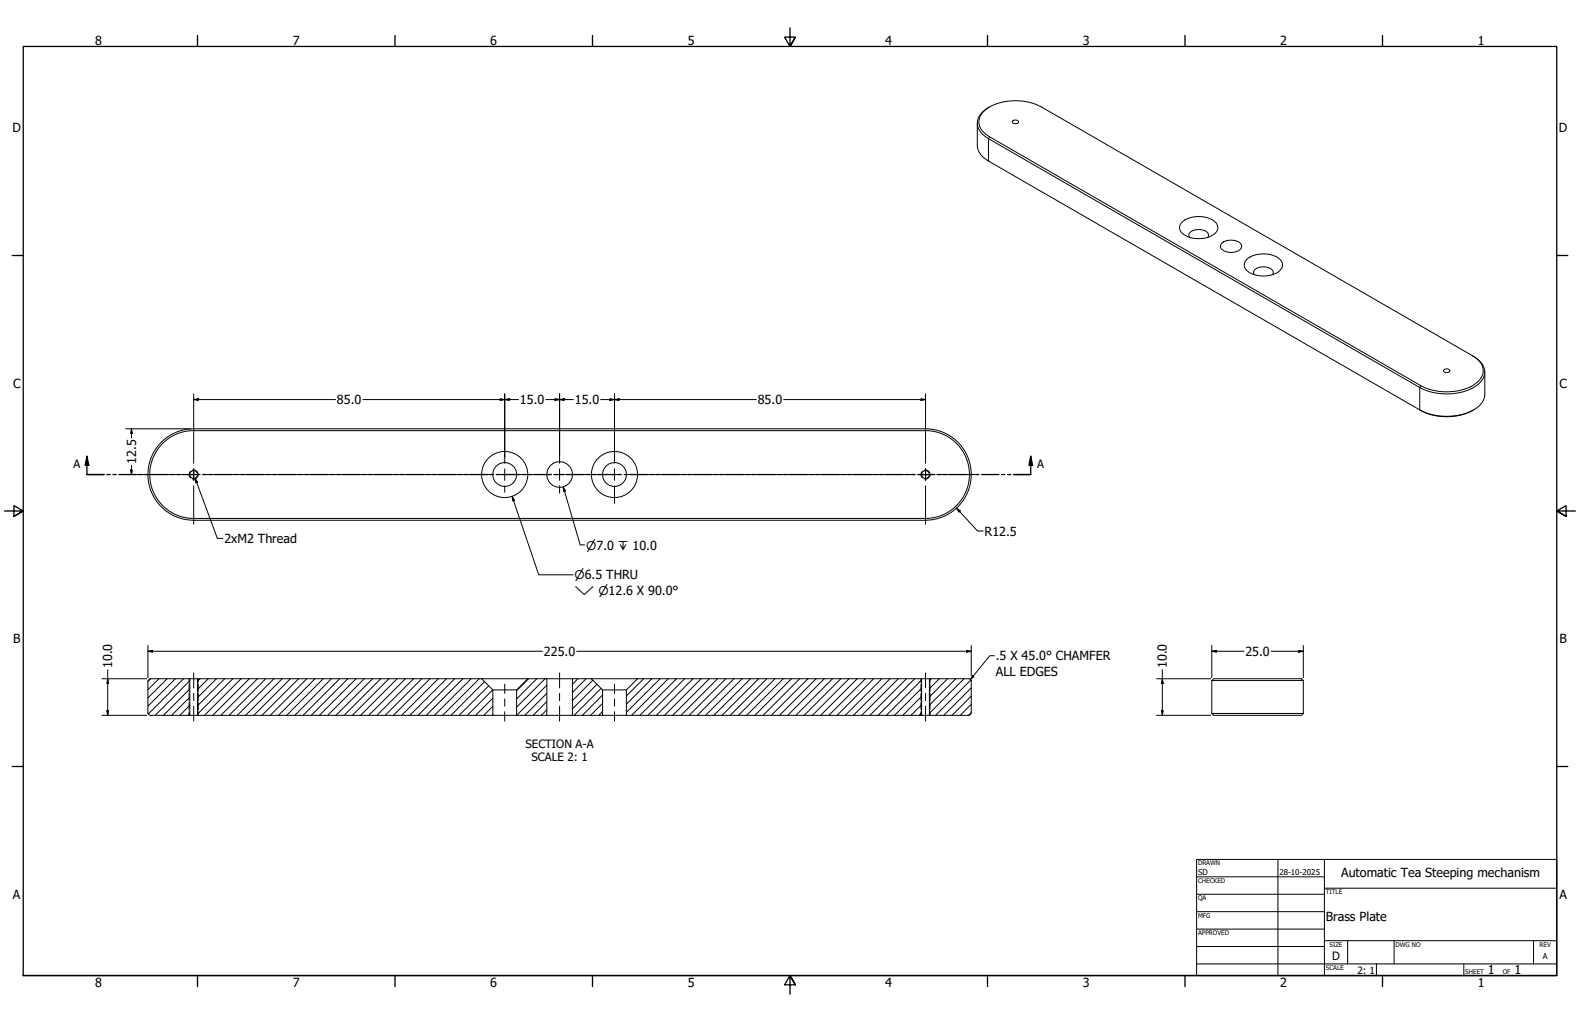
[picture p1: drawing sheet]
<svg xmlns="http://www.w3.org/2000/svg" width="864mm" height="559mm" viewBox="0 0 864 559" stroke-linecap="round" stroke-linejoin="round" font-family="sans-serif">
<!-- layer: Hatch (ANSI) -->
<g fill="none" stroke="#000" stroke-width=".55">
<path d="M82 371l-1 2M87 371l-6 6M91 371l-10 11M96 371l-15 15M100 371l-19 19M104 377l-15 14M104 372l-19 19M109 371l-1 1M114 371l-6 6M118 371l-10 10M123 371l-15 15M127 371l-19 19"/>
<path d="M132 371l-20 20M136 371l-20 20M141 371l-20 20M145 371l-20 20M150 371l-20 20M154 371l-20 20M159 371l-20 20M163 371l-20 20M168 371l-20 20M172 371l-20 20M177 371l-20 20M181 371l-20 20"/>
<path d="M186 371l-20 20M190 371l-20 20M195 371l-20 20M199 371l-20 20M204 371l-20 20M208 371l-20 20M213 371l-20 20M217 371l-20 20M222 371l-20 20M226 371l-20 20M231 371l-20 20M235 371l-20 20"/>
<path d="M240 371l-20 20M244 371l-20 20M249 371l-20 20M253 371l-20 20M257 371l-20 20M262 371l-20 20M265 373l-19 18M267 375l-16 16M269 377l-14 14M289 371l-7 7M293 371l-11 11M298 371l-16 16"/>
<path d="M299 379l-12 12M299 375l-17 16M316 371l-3 3M320 371l-7 8M324 372l-11 11M326 374l-13 14M329 376l-15 15M352 371l-10 10M356 371l-14 14M361 371l-19 19M365 371l-20 20M370 371l-20 20"/>
<path d="M374 371l-20 20M379 371l-20 20M383 371l-20 20M388 371l-20 20M392 371l-20 20M397 371l-20 20M401 371l-20 20M406 371l-20 20M410 371l-20 20M415 371l-20 20M419 371l-20 20M424 371l-20 20"/>
<path d="M428 371l-20 20M433 371l-20 20M437 371l-20 20M442 371l-20 20M446 371l-20 20M451 371l-20 20M455 371l-20 20M460 371l-20 20M464 371l-20 20M469 371l-20 20M473 371l-20 20M478 371l-20 20"/>
<path d="M482 371l-20 20M486 371l-20 20M491 371l-20 20M495 371l-20 20M500 371l-20 20M504 376l-15 15M504 372l-20 19M509 371l-1 1M513 371l-5 6M518 371l-10 10M522 371l-14 15M527 371l-19 19"/>
<path d="M531 372l-20 19M531 376l-15 15M104 390l-1 1M104 381l-10 10M104 386l-6 5M269 391h.1M269 386l-5 5M269 382l-9 9M299 388l-3 3M299 384l-8 7M329 389l-2 2M329 385l-6 6"/>
<path d="M329 380l-11 11M504 390l-2 1M504 385l-6 6M504 381l-11 10M531 390l-2 1M531 385l-6 6M531 381l-11 10"/>
</g>
<!-- layer: Hidden Narrow (ANSI) -->
<g fill="none" stroke="#000" stroke-width=".55">
<path d="M104 258a2.4 2.4 0 0 0 0 3M105 257a2.4 2.4 0 0 1 3 2M108 260a2.5 2.5 0 0 1-3 2M504 258a2.5 2.5 0 0 0 0 3M505 257a2.4 2.4 0 0 1 3 2M508 260a2.5 2.5 0 0 1-3 2M103 371v2M103 374v4M103 379v4M108 371v2M108 374v4M108 379v4"/>
<path d="M503 371v2M503 374v4M503 379v4M508 371v2M508 374v4M508 379v4M103 384v4M103 389v2M108 384v4M108 389v2M503 384v4M503 389v2"/>
<path d="M508 384v4M508 389v2"/>
</g>
<!-- layer: Visible (ANSI) -->
<g fill="none" stroke="#000" stroke-width=".55">
<path d="M541 58a9 9 0 0 0-4 15l3 3 236 136a31 31 0 0 0 32-2 8 8 0 0 0-1-14l-2-1M534 67v13a10 10 0 0 0 6 8l236 136a31 31 0 0 0 29 0M538 60a30 30 0 0 1 31-2l236 137a9 9 0 0 1 6 7 9 9 0 0 1-5 8 31 31 0 0 1-29 1l-236-136a8 8 0 0 1-3-15zM553 66h1h3a1.6 1.6 0 0 1-2 2 1.6 1.6 0 0 1-2-2zM647 121a14 14 0 0 1 18 2 5 5 0 0 1-5 7 13 13 0 0 1-15-5 4 4 0 0 1 2-4zM650 130a2.9 2.9 0 0 1 3-4 5 5 0 0 1 8 3l-1 1M668 133a8 8 0 0 1 10 1 4 4 0 0 1-4 4h-4a2.8 2.8 0 0 1-3-2 2.8 2.8 0 0 1 1-3zM682 141a14 14 0 0 1 19 2 5 5 0 0 1-5 7 13 13 0 0 1-16-4 4 4 0 0 1 2-5zM686 150a2.9 2.9 0 0 1 2-4 5 5 0 0 1 8 3v1M789 202h2h1a1.6 1.6 0 0 1-1 2 1.6 1.6 0 0 1-2-2zM812 203v13a13 13 0 0 1-11 10 33 33 0 0 1-25-2M88 242a25 25 0 0 1 18-8h400a25 25 0 0 1 25 25 25 25 0 0 1-25 25h-400a25 25 0 0 1-23-15 25 25 0 0 1 5-27z"/>
<path d="M89 242a24 24 0 0 1 17-7h400a24 24 0 0 1 24 24 24 24 0 0 1-24 24h-400a24 24 0 0 1-22-14 24 24 0 0 1 5-27zM81 372l1-1h22v20h-22l-1-1zM104 371h4M108 371h155l6 6v14h-161zM263 371h25M269 377h13M282 377l6-6h11v20h-17zM299 371h14M313 371h10l6 6v14h-16zM323 371h25M329 377h13M342 377l6-6h156v20h-162z"/>
<path d="M504 371h4M508 371h22l1 1v18l-1 1h-22zM662 372l1-1h48l1 1zM662 372v18M712 372v18M104 391h4M269 391h13M299 391h14M329 391h13M504 391h4M662 390h50l-1 1h-48z"/>
<circle cx="106" cy="259" r="2.1"/>
<circle cx="276" cy="259" r="7"/>
<circle cx="276" cy="259" r="13"/>
<circle cx="306" cy="259" r="7"/>
<circle cx="336" cy="259" r="7"/>
<circle cx="336" cy="259" r="13"/>
<circle cx="506" cy="259" r="2.1"/>
</g>
<!-- layer: Visible Narrow (ANSI) -->
<path d="M541 75l-1 1v12M777 211l-1 1v12" fill="none" stroke="#000" stroke-width=".55"/>
<!-- layer: Section Line (ANSI) -->
<g fill="none" stroke="#000" stroke-width=".71">
<path d="M48 249l1 5h-2zM48 249v10h9M58 259h2M62 259h1M65 259h9M76 259h2M79 259h2M82 259h10M93 259h2M97 259h1M100 259h9M111 259h2"/>
<path d="M114 259h2M117 259h10M128 259h2M132 259h1M135 259h9M146 259h2M149 259h2M152 259h10M163 259h2M166 259h2M170 259h9M181 259h1"/>
<path d="M184 259h2M187 259h10M198 259h2M201 259h2M205 259h9M216 259h1M219 259h2M222 259h10M233 259h2M236 259h2M240 259h9M251 259h1"/>
<path d="M254 259h2M257 259h9M268 259h2M271 259h2M275 259h9M285 259h2M289 259h2M292 259h9M303 259h2M306 259h2M309 259h10M320 259h2"/>
<path d="M324 259h1M327 259h9M338 259h2M341 259h2M344 259h10M355 259h2M359 259h1M362 259h9M373 259h2M376 259h2M379 259h10M390 259h2"/>
<path d="M394 259h1M397 259h9M408 259h2M411 259h2M414 259h10M425 259h2M428 259h2M432 259h9M443 259h1M446 259h2M449 259h10M460 259h2"/>
<path d="M463 259h2M467 259h9M478 259h1M481 259h2M484 259h10M495 259h2M498 259h2M502 259h9M512 259h2M516 259h2M519 259h9M530 259h2"/>
<path d="M533 259h2M537 259h9M547 259h2M551 259h2M563 249l1 5h-2zM563 249v10h-9"/>
</g>
<g fill="#000">
<path d="M48 249l1 5h-2z" fill-rule="evenodd"/>
<path d="M563 249l1 5h-2z" fill-rule="evenodd"/>
</g>
<!-- layer: Border (ANSI) -->
<g fill="none" stroke="#000" stroke-width=".71">
<path d="M108 19v6M216 19v6M324 19v6M432 15v10l-3-5h6l-3 5 3-5M540 19v6M648 19v6M756 19v6M7 140h6M851 140h6M3 279h10l-5-3v6l5-3-5 3M861 279h-10l5-3v6l-5-3 5 3M7 419h6"/>
<path d="M851 419h6M13 533v-508h838v508h-838h838M108 533v6M216 533v6M324 533v6M435 538l-3-5 3 5h-6l3-5v11M540 533v6M648 533v6M756 533v6"/>
</g>
<!-- layer: Title (ANSI) -->
<g fill="none" stroke="#000" stroke-width=".55">
<path d="M654 470h197v63h-197zM654 479h70M698 470v63M724 470v63M654 489h70M654 498h70M724 486h127M654 508h70M654 518h70M724 514h127M737 514v13M762 514v13"/>
<path d="M838 514v13M654 527h197M752 527v6M800 527v6"/>
</g>
<!-- layer: Dimension (ANSI) -->
<g fill="none" stroke="#000" stroke-width=".55">
<path d="M106 218h2v1zM106 218h77M106 215v17M198 218h85M273 218h3l-3 1zM276 218h2v1zM276 215v35M298 218h15M303 218h3l-3 1zM306 218h2v1zM306 215v34M328 218h85"/>
<path d="M333 218h3l-3 1zM336 218h2v1zM336 215v29M428 218h78M503 218h3l-3 1zM506 215v17M69 234h35M72 234v3h-1zM72 234v6M69 259h10M71 257h1v2zM72 254v5"/>
<path d="M111 259h155M286 259h10M316 259h4M352 259h148M107 261l1 3h-1zM107 261l12 33h3M523 278l2 1-1 1zM523 278l11 12h3M81 356h2v1zM81 356h216M81 353v18M315 356h216"/>
<path d="M528 356h3l-3 1zM531 353v16M662 356h3v1zM662 356h18M662 353v18M695 356h17M710 356h2l-2 1zM712 353v18M56 371h24M59 371v3h-1zM59 366v25M632 371h30"/>
<path d="M635 371l1 3h-1zM635 366v25M56 391h24M58 389h1v2zM632 391h30M635 389h1l-1 2z"/>
</g>
<g fill="#000">
<path d="M106 218h2v1z" fill-rule="evenodd"/>
<path d="M273 218h3l-3 1z" fill-rule="evenodd"/>
<path d="M276 218h2v1z" fill-rule="evenodd"/>
<path d="M303 218h3l-3 1z" fill-rule="evenodd"/>
<path d="M306 218h2v1z" fill-rule="evenodd"/>
<path d="M333 218h3l-3 1z" fill-rule="evenodd"/>
<path d="M336 218h2v1z" fill-rule="evenodd"/>
<path d="M503 218h3l-3 1z" fill-rule="evenodd"/>
<path d="M72 234v3h-1z" fill-rule="evenodd"/>
<path d="M71 257h1v2z" fill-rule="evenodd"/>
<path d="M107 261l1 3h-1z" fill-rule="evenodd"/>
<path d="M523 278l2 1-1 1z" fill-rule="evenodd"/>
<path d="M81 356h2v1z" fill-rule="evenodd"/>
<path d="M528 356h3l-3 1z" fill-rule="evenodd"/>
<path d="M662 356h3v1z" fill-rule="evenodd"/>
<path d="M710 356h2l-2 1z" fill-rule="evenodd"/>
<path d="M59 371v3h-1z" fill-rule="evenodd"/>
<path d="M635 371l1 3h-1z" fill-rule="evenodd"/>
<path d="M58 389h1v2z" fill-rule="evenodd"/>
<path d="M635 389h1l-1 2z" fill-rule="evenodd"/>
</g>
<!-- layer: Center Mark (ANSI) -->
<g fill="none" stroke="#000" stroke-width=".55">
<path d="M106 232v21M506 232v21M79 259h21M103 259h6M106 256v7zM266 259h4M273 259h6M276 250v3M276 256v7M282 259h4M296 259h4M303 259h6"/>
<path d="M306 249v4M306 256v7M312 259h4M320 259h10M333 259h6M336 244v9M336 256v7M342 259h10M503 259h6h-3v4v-7v3zM512 259h21M106 266v21M276 266v3"/>
<path d="M306 266v4M336 266v9M506 266v21"/>
</g>
<!-- layer: Symbol (ANSI) -->
<path d="M280 271l1 3h-1zM280 271l14 43h19M308 266l1 2-1 1zM308 266l9 32h3M543 359h-2l-11 13M532 369v1l-2 2z" fill="none" stroke="#000" stroke-width=".55"/>
<g fill="#000">
<path d="M280 271l1 3h-1z" fill-rule="evenodd"/>
<path d="M308 266l1 2-1 1z" fill-rule="evenodd"/>
<path d="M532 369v1l-2 2z" fill-rule="evenodd"/>
</g>
<!-- layer: Centerline (ANSI) -->
<g fill="none" stroke="#000" stroke-width=".55">
<path d="M106 368v8M106 379v4M276 374v5M306 368v8M306 379v4M336 374v5M506 368v8M506 379v4M106 386v8M276 382v4M276 389v5M306 386v8"/>
<path d="M336 382v4M336 389v5M506 386v8"/>
</g>
<g font-size="6.8">
<text x="52" y="24">8</text>
<text x="160" y="24">7</text>
<text x="268" y="24">6</text>
<text x="376" y="24">5</text>
<text x="484" y="24">4</text>
<text x="592" y="24">3</text>
<text x="700" y="24">2</text>
<text x="808" y="24">1</text>
<text x="7" y="72">D</text>
<text x="852" y="72">D</text>
<text x="7" y="212">C</text>
<text x="852" y="212">C</text>
<text x="184" y="221">85.0</text>
<text x="284" y="221">15.0</text>
<text x="314" y="221">15.0</text>
<text x="414" y="221">85.0</text>
<text x="74" y="254" transform="rotate(-90 74 254)">12.5</text>
<text x="538" y="293">R12.5</text>
<text x="123" y="297">2xM2 Thread</text>
<text x="7" y="352">B</text>
<text x="852" y="352">B</text>
<text x="297" y="359">225.0</text>
<text x="681" y="359">25.0</text>
<text x="61" y="365" transform="rotate(-90 61 365)">10.0</text>
<text x="544" y="361">.5 X 45.0° CHAMFER</text>
<text x="638" y="365" transform="rotate(-90 638 365)">10.0</text>
<text x="544" y="370">ALL EDGES</text>
<text x="733" y="480">Automatic Tea Steeping mechanism</text>
<text x="7" y="491">A</text>
<text x="852" y="491">A</text>
<text x="725" y="504">Brass Plate</text>
<text x="813" y="533">1</text>
<text x="828" y="533">1</text>
<text x="52" y="539">8</text>
<text x="160" y="539">7</text>
<text x="268" y="539">6</text>
<text x="376" y="539">5</text>
<text x="484" y="539">4</text>
<text x="592" y="539">3</text>
<text x="700" y="539">2</text>
<text x="808" y="539">1</text>
</g>
<g font-size="6.5">
<text x="320" y="300">⌀7.0 ↧ 10.0</text>
<text x="314" y="317">⌀6.5 THRU</text>
<text x="314" y="326">⌵ ⌀12.6 X 90.0°</text>
</g>
<g font-size="6.3">
<text x="40" y="256">A</text>
<text x="567" y="256">A</text>
<text x="287" y="409">SECTION A-A</text>
<text x="291" y="416">SCALE 2: 1</text>
<text x="728" y="525">D</text>
</g>
<text font-size="5.5" x="742" y="533">2: 1</text>
<g font-size="4.3">
<text x="655" y="479">SD</text>
<text x="699" y="479">28-10-2025</text>
<text x="843" y="524">A</text>
</g>
<g font-size="3.5">
<text x="655" y="473">DRAWN</text>
<text x="655" y="483">CHECKED</text>
<text x="725" y="489">TITLE</text>
<text x="655" y="492">QA</text>
<text x="655" y="502">MFG</text>
<text x="655" y="511">APPROVED</text>
<text x="727" y="518">SIZE</text>
<text x="763" y="518">DWG NO</text>
<text x="841" y="518">REV</text>
<text x="725" y="530">SCALE</text>
<text x="801" y="533">SHEET</text>
<text x="821" y="533">OF</text>
</g>
</svg>
